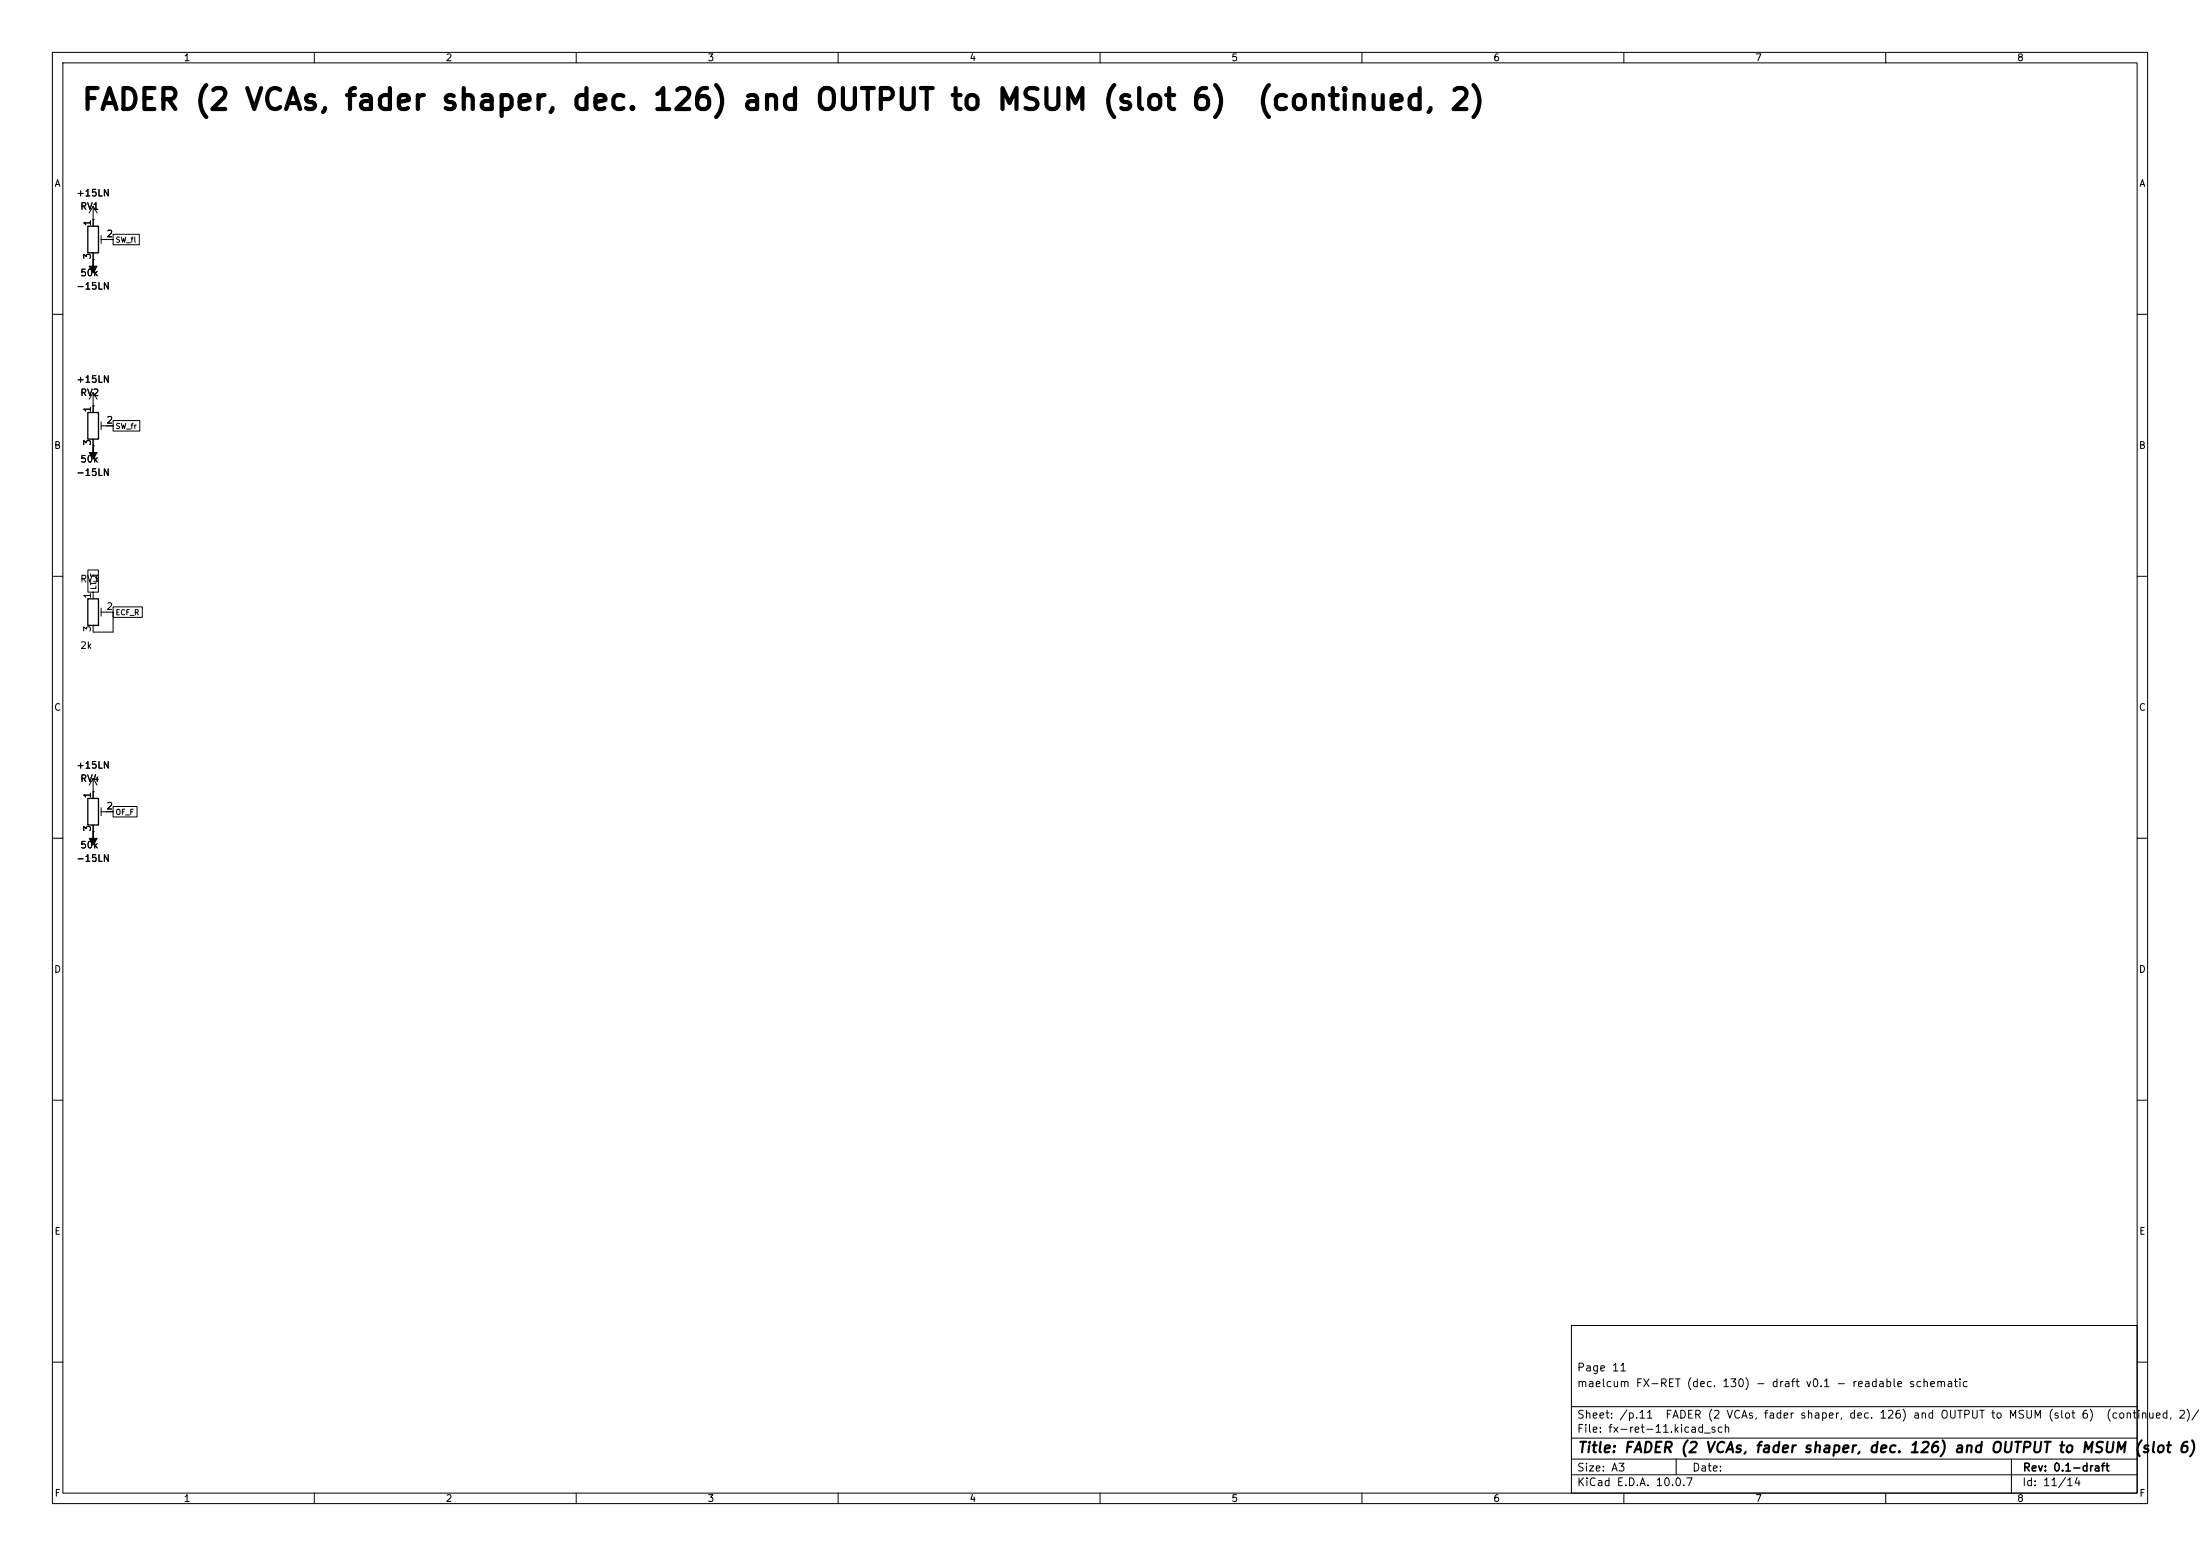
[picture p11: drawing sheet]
<svg xmlns="http://www.w3.org/2000/svg" width="420mm" height="297mm" viewBox="0 0 420 297" stroke-linecap="round" stroke-linejoin="round" font-family="sans-serif">
<g fill="none" stroke="#000" stroke-width=".19">
<path d="M10 10h400v277h-400zM12 12h396v273h-396zM60 10v2M110 10v2M160 10v2M210 10v2M260 10v2M310 10v2M360 10v2M17.8 39.4l-.8 1.2M17.8 39.4l.7 1.2M17.8 39.4v3.8"/>
<path d="M17.8 41.9h.1M17.8 49.5h.1M17.8 48.3v1.2M19.3 45v1.5M19.3 45.7h2.3M21.6 44.7h5v2h-5zM10 60h2M17.8 77.5h.1M17.8 74.9v3.8M17.8 74.9l-.8 1.3M17.8 74.9l.7 1.3M408 60h2"/>
<path d="M17.8 85.1h.1M17.8 83.8v1.3M19.3 80.5v1.5M19.3 81.3h2.3M21.6 80.3h5.1v2h-5.1zM10 110h2M16.8 108.8h2v4.2h-2zM17.8 113v1.3M19.3 116.1v1.5M19.3 116.8h2.3M21.6 115.8h5.6v2h-5.6zM21.6 116.8v3.9h-3.8v-1.3"/>
<path d="M408 110h2M10 160h2M17.8 151.1h.1M17.8 158.8h.1M17.8 148.6v3.8M17.8 157.5v1.3M17.8 148.6l-.8 1.3M17.8 148.6l.7 1.3M19.3 154.2v1.5M19.3 154.9h2.3M21.6 153.9h4.6v2h-4.6zM408 160h2"/>
<path d="M10 210h2M408 210h2M300 253h108v32h-108zM10 260h2M300 278.5h108M300 274.5h108M300 268.5h108M320 278.5v3M384 278.5v6.5M408 260h2M60 285v2M110 285v2"/>
<path d="M160 285v2M210 285v2M260 285v2M300 281.5h108M310 285v2M360 285v2"/>
</g>
<path d="M16.8 43.2h2v5.1h-2zM16.8 78.7h2v5.1h-2zM16.8 114.3h2v5.1h-2zM16.8 152.4h2v5.1h-2z" fill="none" stroke="#000" stroke-width=".25"/>
<path d="M17.8 49.5v1.3h.7l-.7 1.3-.8-1.3h.8zM17.8 85.1v1.3h.7l-.7 1.2-.8-1.2h.8zM17.8 158.8v1.2h.7l-.7 1.3-.8-1.3h.8z" fill="#000" stroke="#000" stroke-width=".19"/>
<g font-size="4">
<text x="15.4" y="22">FADER (2 VCAs, fader shaper, dec. 126) and OUTPUT to MSUM (slot 6)</text>
<text x="239.7" y="22">(continued, 2)</text>
</g>
<text font-size="2" x="301" y="277.8">Title: FADER (2 VCAs, fader shaper, dec. 126) and OUTPUT to MSUM (slot 6)</text>
<g font-size="1.5">
<text x="300.9" y="262.1">Page 11</text>
<text x="300.9" y="265.1">maelcum FX-RET (dec. 130) - draft v0.1 - readable schematic</text>
<text x="300.9" y="273.8">File: fx-ret-11.kicad_sch</text>
<text x="300.9" y="271.1">Sheet: /p.11</text>
<text x="317.8" y="271.1">FADER (2 VCAs, fader shaper, dec. 126) and OUTPUT to MSUM (slot 6)</text>
<text x="401.9" y="271.1">(continued, 2)/</text>
<text x="300.9" y="281.2">Size: A3</text>
<text x="322.9" y="281.2">Date:</text>
<text x="386" y="281.2">Rev: 0.1-draft</text>
<text x="300.9" y="284">KiCad E.D.A. 10.0.7</text>
<text x="385.9" y="284">Id: 11/14</text>
</g>
<g font-size="1.3">
<text x="35" y="12">1</text>
<text x="85" y="12">2</text>
<text x="135" y="12">3</text>
<text x="185" y="12">4</text>
<text x="235" y="12">5</text>
<text x="285" y="12">6</text>
<text x="335" y="12">7</text>
<text x="385" y="12">8</text>
<text x="10.3" y="36">A</text>
<text x="408.3" y="36">A</text>
<text x="14.5" y="37.8">+15LN</text>
<text x="15.2" y="40.3">RV1</text>
<text x="17.6" y="43.3" transform="rotate(-90 17.6 43.3)">1</text>
<text x="20.2" y="45.6">2</text>
<text x="15.2" y="53">50k</text>
<text x="17.6" y="49.6" transform="rotate(-90 17.6 49.6)">3</text>
<text x="14.5" y="55.6">-15LN</text>
<text x="14.5" y="73.4">+15LN</text>
<text x="15.2" y="75.9">RV2</text>
<text x="17.6" y="78.8" transform="rotate(-90 17.6 78.8)">1</text>
<text x="20.2" y="81.1">2</text>
<text x="10.2" y="86">B</text>
<text x="15.2" y="88.6">50k</text>
<text x="17.6" y="85.2" transform="rotate(-90 17.6 85.2)">3</text>
<text x="408.2" y="86">B</text>
<text x="14.5" y="91.1">-15LN</text>
<text x="15.2" y="111.5">RV3</text>
<text x="17.6" y="114.4" transform="rotate(-90 17.6 114.4)">1</text>
<text x="20.2" y="116.7">2</text>
<text x="15.2" y="124.2">2k</text>
<text x="17.6" y="120.7" transform="rotate(-90 17.6 120.7)">3</text>
<text x="10.2" y="136">C</text>
<text x="408.2" y="136">C</text>
<text x="14.5" y="147">+15LN</text>
<text x="15.2" y="149.6">RV4</text>
<text x="17.6" y="152.5" transform="rotate(-90 17.6 152.5)">1</text>
<text x="20.2" y="154.8">2</text>
<text x="17.6" y="158.8" transform="rotate(-90 17.6 158.8)">3</text>
<text x="14.5" y="164.8">-15LN</text>
<text x="15.2" y="162.3">50k</text>
<text x="10.2" y="186">D</text>
<text x="408.2" y="186">D</text>
<text x="10.3" y="236">E</text>
<text x="408.3" y="236">E</text>
<text x="10.3" y="286">F</text>
<text x="35" y="287">1</text>
<text x="85" y="287">2</text>
<text x="135" y="287">3</text>
<text x="185" y="287">4</text>
<text x="235" y="287">5</text>
<text x="285" y="287">6</text>
<text x="335" y="287">7</text>
<text x="385" y="287">8</text>
<text x="408.3" y="286">F</text>
</g>
<g font-size="1">
<text x="22" y="46.5">SW_fl</text>
<text x="22" y="82.1">SW_fr</text>
<text x="18.6" y="112.7" transform="rotate(-90 18.6 112.7)">LT_F</text>
<text x="22" y="117.7">ECF_R</text>
<text x="22" y="155.8">OF_F</text>
</g>
</svg>
